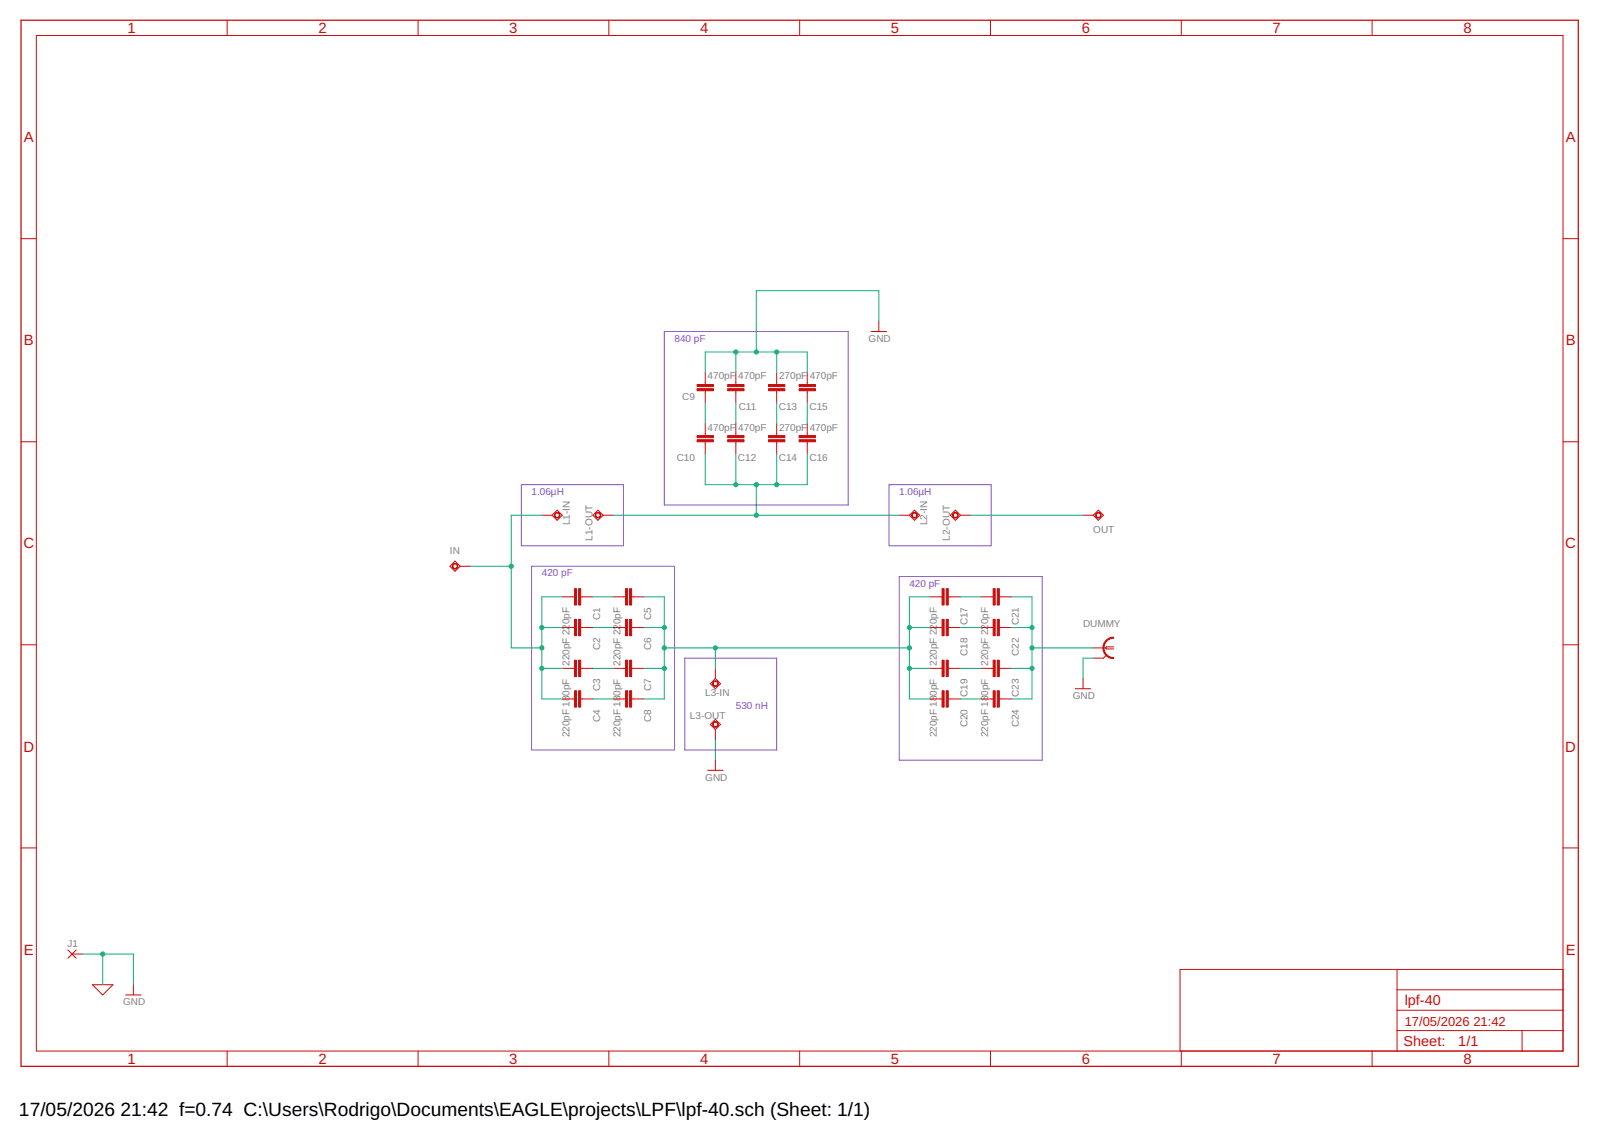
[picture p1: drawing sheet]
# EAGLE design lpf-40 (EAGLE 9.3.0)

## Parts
C1  220pF  C-1206  [1206]
C2  220pF  C-1206  [1206]
C3  180pF  C-1206  [1206]
C4  220pF  C-1206  [1206]
C5  220pF  C-1206  [1206]
C6  220pF  C-1206  [1206]
C7  180pF  C-1206  [1206]
C8  220pF  C-1206  [1206]
C9  470pF  C-1206  [1206]
C10  470pF  C-1206  [1206]
C11  470pF  C-1206  [1206]
C12  470pF  C-1206  [1206]
C13  270pF  C-1206  [1206]
C14  270pF  C-1206  [1206]
C15  470pF  C-1206  [1206]
C16  470pF  C-1206  [1206]
C17  220pF  C-1206  [1206]
C18  220pF  C-1206  [1206]
C19  180pF  C-1206  [1206]
C20  220pF  C-1206  [1206]
C21  220pF  C-1206  [1206]
C22  220pF  C-1206  [1206]
C23  180pF  C-1206  [1206]
C24  220pF  C-1206  [1206]
DUMMY  SMA-PCB  [SMA-RF]
IN  IN  TPSQTP11R  [TP11R]
J1  JUMPER-1  [JUMPER1]
L1-IN  L1-IN  TPSQTP11R  [TP11R]
L1-OUT  TPSQTP11R  [TP11R]
L2-IN  TPSQTP11R  [TP11R]
L2-OUT  TPSQTP11R  [TP11R]
L3-IN  TPSQTP11R  [TP11R]
L3-OUT  TPSQTP11R  [TP11R]
OUT  TPSQTP11R  [TP11R]

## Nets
DL-O: C21.1 C22.1 C23.1 C24.1 DUMMY.1
DL-P1 [QRP]: C5.1 C6.1 C7.1 C8.1 C17.2 C18.2 C19.2 C20.2 L3-IN.TP
GND: C9.2 C11.2 C13.2 C15.2 DUMMY.2 DUMMY.3 DUMMY.4 DUMMY.5 J1.1(P) L3-OUT.TP
IN [QRP]: C1.2 C2.2 C3.2 C4.2 IN.TP L1-IN.TP
M-P1 [QRP]: C10.1 C12.1 C14.1 C16.1 L1-OUT.TP L2-IN.TP
N$2 [QRP]: C9.1 C10.2
N$3 [QRP]: C11.1 C12.2
N$4 [QRP]: C13.1 C14.2
N$5 [QRP]: C15.1 C16.2
N$7 [QRP]: C17.1 C21.2
N$10 [QRP]: C1.1 C5.2
N$11 [QRP]: C2.1 C6.2
N$12 [QRP]: C3.1 C7.2
N$13 [QRP]: C4.1 C8.2
N$15 [QRP]: C18.1 C22.2
N$16 [QRP]: C19.1 C23.2
N$17 [QRP]: C20.1 C24.2
OUT: L2-OUT.TP OUT.TP

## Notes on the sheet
- 840 pF
- 1.06µH | 1.06µH
- 420 pF
- 420 pF
- 530 nH
